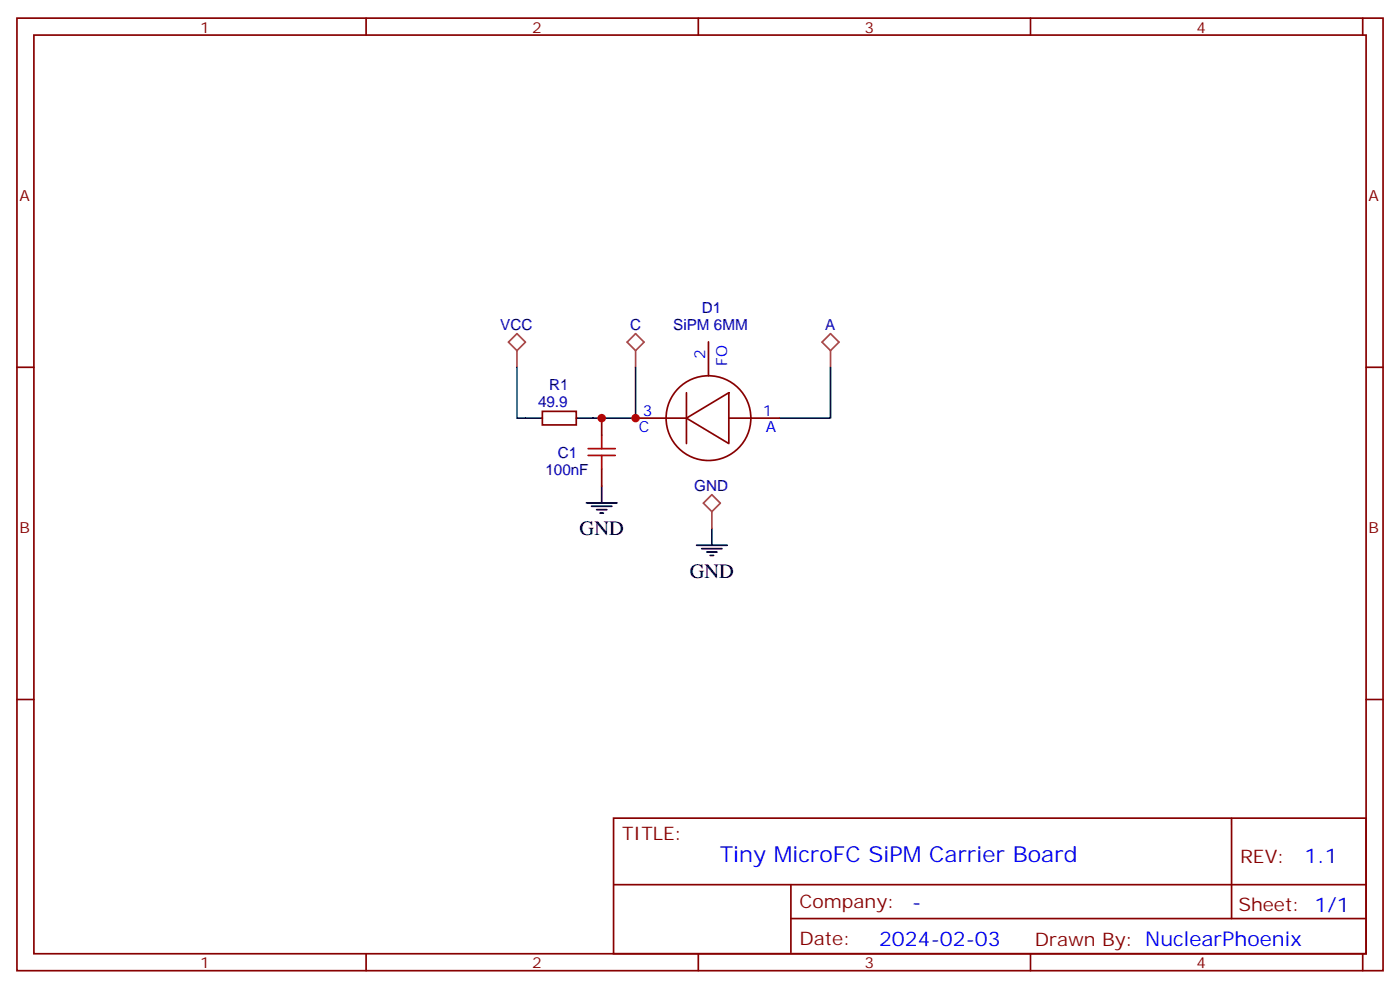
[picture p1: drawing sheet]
<svg xmlns="http://www.w3.org/2000/svg" width="291mm" height="206mm" viewBox="0 0 291 206" stroke-linecap="round" stroke-linejoin="round" font-family="sans-serif">
<g fill="none" stroke="#870000" stroke-width=".35">
<path d="M3.5 3.8h284.4v198.2h-284.4zM7.1 7.3h277.2v191.2h-277.2zM76.2 3.8v3.5M145.3 3.8v3.5M214.5 3.8v3.5M283.6 3.8v3.5M3.5 76.4h3.6M147.5 71.2v7M284.3 76.4h3.6M112.9 85.6h7v2.8h-7zM125.2 87v3.6M125.2 97.6v3.5"/>
<path d="M132.3 87h10.6M142.9 87l8.8-5.3v10.6zM142.9 81.7v10.6M151.7 87h10.6M3.5 145.6h3.6M284.3 145.6h3.6M127.7 170.3h156.6v28.2h-156.6zM256.3 170.3v20.9M76.2 198.5v3.5M127.7 184.1h156.5M145.3 198.5v3.5M164.6 191.2h119.6"/>
<path d="M164.6 184.1v14.1M214.5 198.5v3.5M283.6 198.5v3.5"/>
<circle cx="147.5" cy="87" r="8.8"/>
</g>
<path d="M109.4 87h3.5M119.9 87h3.6M122.1 104.7h6.3M123.1 105.4h4.3M124.2 106.1h2.1M124.9 106.8h.7M125.2 101.1v3.6M145 113.5h6.3M146 114.2h4.3M147.1 114.9h2.1M147.8 115.6h.7M148.2 110v3.5" fill="none" stroke="#000" stroke-width=".35"/>
<path d="M105.8 71.2l1.8-1.8 1.8 1.8-1.8 1.8zM107.6 73v3.4M130.5 71.2l1.8-1.8 1.8 1.8-1.8 1.8zM132.3 73v3.4M171.1 71.2l1.8-1.8 1.7 1.8-1.7 1.8zM172.9 73v3.4M146.4 104.7l1.8-1.7 1.7 1.7-1.7 1.8zM148.2 106.5v3.5" fill="none" stroke="#a64a4a" stroke-width=".35"/>
<path d="M107.6 76.4v10.6h1.8M132.3 76.4v10.6h-8.8M172.9 76.4v10.6h-10.6" fill="none" stroke="#008700" stroke-width=".35"/>
<path d="M122.4 94.8h5.7M122.4 93.4h5.7M125.2 90.6v2.8M125.2 94.8v2.8" fill="none" stroke="#a10000" stroke-width=".35"/>
<g fill="#c00">
<circle cx="125.2" cy="87" r=".88"/>
<circle cx="132.3" cy="87" r=".88"/>
</g>
<text font-size="4.6" fill="#00f" x="149.8" y="179.3">Tiny MicroFC SiPM Carrier Board</text>
<g font-size="4.2">
<text x="120.6" y="111.4">GND</text>
<text x="143.6" y="120.2">GND</text>
</g>
<g font-size="4.2" fill="#00f">
<text x="271.5" y="179.5">1.1</text>
<text x="189.9" y="189.1">-</text>
<text x="183" y="196.9">2024-02-03</text>
</g>
<g font-size="3.9" fill="#800">
<text x="129.5" y="174.9">TITLE:</text>
<text x="258.1" y="179.5">REV:</text>
<text x="166.4" y="189.1">Company:</text>
<text x="257.7" y="189.7">Sheet: 1/1</text>
<text x="166.4" y="196.7">Date:</text>
<text x="215.4" y="196.8">Drawn By: NuclearPhoenix</text>
</g>
<g font-size="3.2" fill="#800">
<text x="41.6" y="6.8">1</text>
<text x="110.8" y="6.8">2</text>
<text x="179.9" y="6.8">3</text>
<text x="249.1" y="6.8">4</text>
<text x="4.1" y="41.9">A</text>
<text x="284.9" y="41.9">A</text>
<text x="4.1" y="111">B</text>
<text x="284.9" y="111">B</text>
<text x="41.6" y="201.5">1</text>
<text x="110.8" y="201.5">2</text>
<text x="179.9" y="201.5">3</text>
<text x="249.1" y="201.5">4</text>
</g>
<g font-size="3.2" fill="#000080">
<text x="146.1" y="65.2">D1</text>
<text x="104.1" y="68.8">VCC</text>
<text x="131.2" y="68.8">C</text>
<text x="140.1" y="68.8">SiPM 6MM</text>
<text x="171.8" y="68.8">A</text>
<text x="114.3" y="81.1">R1</text>
<text x="112" y="84.7">49.9</text>
<text x="116.1" y="95.3">C1</text>
<text x="113.5" y="98.8">100nF</text>
<text x="144.5" y="102.3">GND</text>
</g>
<g font-size="3.2" fill="#00f">
<text x="146.8" y="74.7" transform="rotate(-90 146.8 74.7)">2</text>
<text x="151.3" y="76.2" transform="rotate(-90 151.3 76.2)">FO</text>
<text x="133" y="89.9">C</text>
<text x="133.8" y="86.7">3</text>
<text x="158.7" y="86.7">1</text>
<text x="159.4" y="89.9">A</text>
</g>
</svg>
